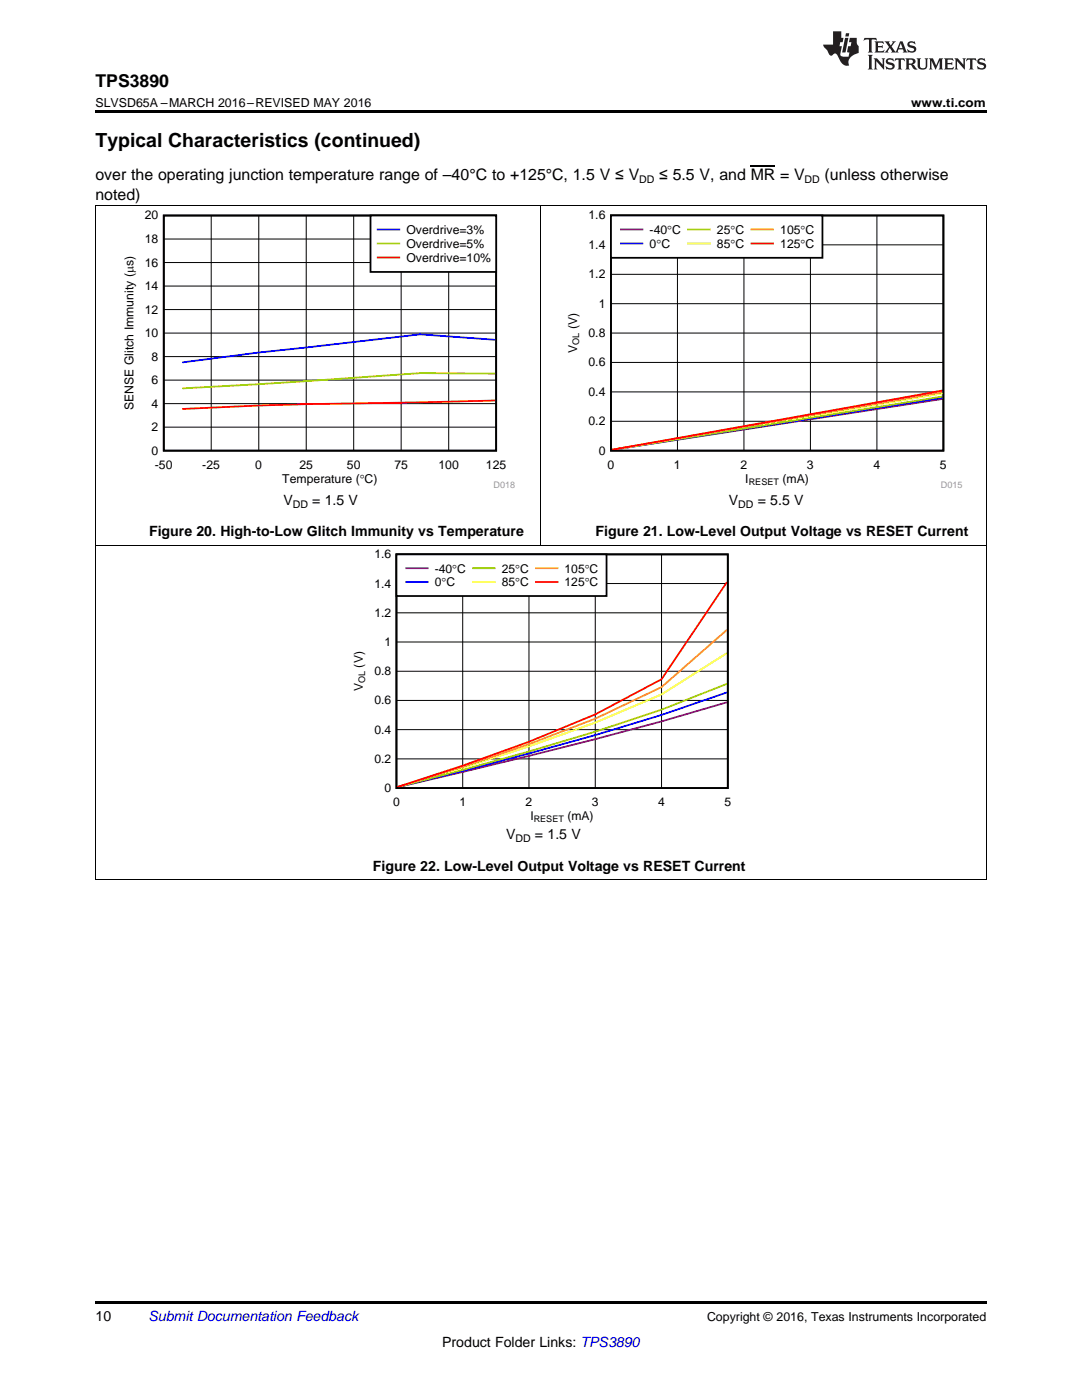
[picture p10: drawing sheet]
<svg xmlns="http://www.w3.org/2000/svg" width="216mm" height="279mm" viewBox="0 0 216 279" stroke-linecap="round" stroke-linejoin="round" font-family="sans-serif">
<path d="M19 175.5h.2zM196.7 175.5h.1zM19 259.7h177.8v.5h-177.8z" fill="#000"/>
<path d="M19.1 108.8v66.7M196.8 108.8v66.7M19 175.5h177.8" fill="none" stroke="#000" stroke-width=".2"/>
<path d="M70.1 109.7h75.7v54.4h-75.7z" fill-rule="evenodd" fill="#fff"/>
<path d="M79.1 110.6h66.1v46.7h-66.1z" fill="none" stroke="#000" stroke-width=".35"/>
<path d="M79.1 116.5h66.1M92.3 110.6v46.7M105.5 110.6v46.7M118.8 110.6v46.7M132 110.6v46.7M79.1 139.8h66.1M79.1 134h66.1M79.1 128.1h66.1M79.1 122.3h66.1M79.1 151.5h66.1M79.1 145.6h66.1" fill="none" stroke="#000" stroke-width=".2"/>
<path d="M145 140.2a972.2 972.2 0 0 1-65.7 16.9" fill="none" stroke="#800080" stroke-width=".35"/>
<path d="M145 138.2a554.5 554.5 0 0 1-52.7 15.6l-13 3.3" fill="none" stroke="#00f" stroke-width=".35"/>
<path d="M145 136.5l-13 5.1a662.2 662.2 0 0 1-52.7 15.5" fill="none" stroke="#9c0" stroke-width=".35"/>
<path d="M145 130.3l-13 8.3-13.2 5.6-13.3 4.8-13.2 4.2-13 3.9" fill="none" stroke="#ff0" stroke-width=".35"/>
<path d="M145 125.7l-13 11.4-13.2 6.3-13.3 5.1-13.2 4.5-13 4.1" fill="none" stroke="#f90" stroke-width=".35"/>
<path d="M145 116.2l-13 19.4-13.2 7-13.3 5.4-13.2 4.8-13 4.3" fill="none" stroke="#f00" stroke-width=".35"/>
<path d="M79.1 110.6h41.9v8.3h-41.9z" fill-rule="evenodd" fill="#fff"/>
<path d="M32.7 43h66.3v46.9h-66.3zM79.1 110.6h41.9v8.3h-41.9z" fill="none" stroke="#000" stroke-width=".35"/>
<path d="M81.1 113.4h4.2" fill="none" stroke="#800080" stroke-width=".35"/>
<path d="M98.9 67.8l-15.1-1.1-32.2 3.7-15.1 1.9M81.1 116.2h4.2" fill="none" stroke="#00f" stroke-width=".35"/>
<path d="M94.4 113.4h4.3" fill="none" stroke="#9c0" stroke-width=".35"/>
<path d="M94.4 116.2h4.3" fill="none" stroke="#ff0" stroke-width=".35"/>
<path d="M107 113.4h4.2" fill="none" stroke="#f90" stroke-width=".35"/>
<path d="M98.9 79.9l-37.8 .8-24.6 .9M107 116.2h4.2" fill="none" stroke="#f00" stroke-width=".35"/>
<g fill="none" stroke="#000" stroke-width=".2">
<path d="M19.1 41.1v67.7M32.7 57.1h66.3M32.7 52.4h66.3M32.7 47.7h66.3M42.1 43v47M51.6 43v47M61.1 43v47M70.6 43v47M80 43v47M89.5 43v47M107.9 41.1v67.7M196.8 41.1v67.7"/>
<path d="M32.7 75.9h66.3M32.7 71.2h66.3M32.7 66.5h66.3M32.7 61.8h66.3M32.7 85.2h66.3M32.7 80.6h66.3M19 108.8h177.8"/>
</g>
<path d="M98.9 74.6l-15.1-.1-22.7 1.6-24.6 1.4" fill="none" stroke="#9acc00" stroke-width=".35"/>
<path d="M73.9 43h25.1v11.3h-25.1z" fill="#fff"/>
<path d="M73.9 43h25.1v11.3h-25.1zM121.9 43h66.3v46.9h-66.3z" fill="none" stroke="#000" stroke-width=".35"/>
<path d="M75.4 45.8h4.3M188.1 79.4l-66.1 10.4" fill="none" stroke="#00f" stroke-width=".35"/>
<path d="M75.4 48.6h4.3M188.1 79.1l-66.1 10.7" fill="none" stroke="#9acc00" stroke-width=".35"/>
<path d="M75.4 51.4h4.3M188.1 77.9l-66.1 11.9" fill="none" stroke="#f00" stroke-width=".35"/>
<path d="M121.9 54.7h66.4M121.9 48.9h66.4M135.2 43v47M148.4 43v47M161.7 43v47M175 43v47M121.9 78.2h66.4M121.9 72.3h66.4M121.9 66.5h66.4M121.9 60.6h66.4M121.9 84.1h66.4" fill="none" stroke="#000" stroke-width=".2"/>
<path d="M188.1 79.6l-66.1 10.2" fill="none" stroke="#800080" stroke-width=".35"/>
<path d="M188.1 78.5l-66.1 11.3" fill="none" stroke="#ff0" stroke-width=".35"/>
<path d="M188.1 78.2l-66.1 11.6" fill="none" stroke="#ff9a00" stroke-width=".35"/>
<path d="M121.9 43h42.2v8.5h-42.2z" fill="#fff"/>
<path d="M121.9 43h42.2v8.5h-42.2z" fill="none" stroke="#000" stroke-width=".35"/>
<path d="M123.9 45.8h4.3" fill="none" stroke="#800080" stroke-width=".35"/>
<path d="M123.9 48.6h4.3" fill="none" stroke="#00f" stroke-width=".35"/>
<path d="M137.3 45.8h4.3" fill="none" stroke="#9acc00" stroke-width=".35"/>
<path d="M137.3 48.6h4.3" fill="none" stroke="#ff0" stroke-width=".35"/>
<path d="M149.9 45.8h4.3" fill="none" stroke="#ff9a00" stroke-width=".35"/>
<path d="M149.9 48.6h4.3" fill="none" stroke="#f00" stroke-width=".35"/>
<path d="M19 41.1h177.8" fill="none" stroke="#000" stroke-width=".2"/>
<path d="M19 22h177.8v.5h-177.8z" fill="#000"/>
<g fill="#231f20">
<path d="M172.5 7.6l-.1 .5 .4-.2h.6v.1v2.1l-.2 .4h.9l-.2-.4v-2.1l.1-.1h.5l.5 .2-.2-.5zM174.5 8.3l.2 .3v1.5l-.2 .4h1.8l.2-.6a1.04 1.04 0 0 1-1.3 .2v-.7h.6l.3 .2v-.6l-.3 .2h-.6v-.6l.8-.1 .4 .3-.2-.5zM176.5 8.3l.9 1.1-.9 1.1h.8l-.2-.2 .4-.7 .5 .7-.2 .2h1.5l-.2-.2 .2-.4h.9l.1 .4-.2 .2h1l-.3-.3-.7-1.9h-.5l-.9 2-.8-1 .9-1h-.8l.1 .3-.4 .5-.3-.6 .1-.2zM179.7 8.6l.4 1h-.7zM181.3 8.4a.63 .63 0 0 0-.2 .7 .63 .63 0 0 0 .6 .4l.6 .2 .1 .2a.75 .75 0 0 1-.7 .4 .75 .75 0 0 1-.6-.5l.1 .7 .1-.1a1.11 1.11 0 0 0 1.5-.6 1.13 1.13 0 0 0-1.2-.8l-.1-.4a1.04 1.04 0 0 1 1.2 .2l-.2-.5-.2 .1-.4-.2zM173.2 10.9l.2 .4v2.2l-.2 .4h1l-.3-.4v-2.2l.3-.4zM174.3 11.6l.3 .4v1.5l-.3 .4h.8l-.2-.4v-1.3l1.5 1.7v-1.9l.2-.4h-.7l.2 .4v.9l-1.1-1.3zM177 11.8a.62 .62 0 0 0-.2 .7 .62 .62 0 0 0 .6 .4l.6 .1 .1 .3a.76 .76 0 0 1-.7 .3 .76 .76 0 0 1-.7-.4l.2 .7 .1-.1a1.11 1.11 0 0 0 1.5-.6 1.13 1.13 0 0 0-1.2-.8l-.1-.4a1.04 1.04 0 0 1 1.2 .2l-.2-.6-.2 .1-.5-.1zM178.7 11.6l-.2 .6a.61 .61 0 0 1 .8-.3v1.6l-.2 .4h.9l-.2-.4v-1.6a.63 .63 0 0 1 .7 .3l-.1-.6zM180.6 11.6l.3 .4v1.5l-.3 .4h1l-.2-.2-.1-.8 .6 .2a.76 .76 0 0 0 1.2 .7l-1-1a.58 .58 0 0 0 .6-.5 .58 .58 0 0 0-.5-.6zM181.4 11.9h.1a.45 .45 0 0 1 .5 .1 .45 .45 0 0 1 .1 .5l-.8 .2zM182.9 11.6l.2 .2a2.17 2.17 0 0 0 .3 1.9 .99 .99 0 0 0 1.6-.6v-1.1l.2-.4h-.7l.2 .2a1.92 1.92 0 0 1-.2 1.8 .6 .6 0 0 1-.9-.5v-1.1l.2-.4zM185.4 11.6l.2 .4v1.5l-.2 .4h.7l-.2-.4v-1.4l.8 1.8 .8-1.8v1.4l-.2 .4h.9l-.2-.4v-1.5l.2-.4h-.8l-.6 1.5-.6-1.5zM188.4 11.6l.2 .4v1.5l-.2 .4h1.8l.1-.6a1.04 1.04 0 0 1-1.2 .1v-.6h.5l.4 .2v-.6l-.4 .2h-.5v-.7h.8l.3 .3-.1-.6zM190.5 11.6l.2 .4v1.5l-.2 .4h.7l-.2-.4v-1.3l1.5 1.7v-1.9l.2-.4h-.7l.2 .4v.9l-1.1-1.3zM192.9 11.6l-.1 .6a.61 .61 0 0 1 .7-.3l.1 1.6-.3 .4h1l-.3-.4 .1-1.6a.63 .63 0 0 1 .7 .3l-.1-.6zM195.2 11.8a.62 .62 0 0 0-.2 .7 .62 .62 0 0 0 .6 .4l.6 .1 .1 .3a.76 .76 0 0 1-.7 .3 .76 .76 0 0 1-.6-.4l.1 .7 .1-.1a1.11 1.11 0 0 0 1.6-.6 1.13 1.13 0 0 0-1.3-.8l-.1-.4a1.04 1.04 0 0 1 1.2 .2l-.1-.6-.2 .1-.5-.1z"/>
<path d="M166.2 6.3v2.6h-1.9v.4l.8 .9a.91 .91 0 0 0 1 .8 .56 .56 0 0 1 .5-.3 .56 .56 0 0 1 .5 .3l.4 .8a1.53 1.53 0 0 0 1.9 1.2 1.54 1.54 0 0 1 1-2.1l.9-.3v-1.4a1.52 1.52 0 0 1-.4-1.6h-1.3l-.2 .8h.5l-.2 .8h-.5l-.1 1v.2l.4 .1-.2 .8a1.93 1.93 0 0 1-1.6-.3l.3-1.8h-.5l.2-.8h.4l.2-.8h-.4v-1.3zM168.6 7.6l-.6 2.9h.7l.6-2.9zM168.8 6.6l-.1 .7h.6l.2-.7z"/>
</g>
<path d="M149.8 33.2h4.9" fill="none" stroke="#000" stroke-width=".21"/>
<text font-size="3.9" x="19" y="29.3">Typical Characteristics (continued)</text>
<text font-size="3.5" x="19" y="17.3">TPS3890</text>
<g font-size="3.2">
<text x="19" y="36">over the operating junction temperature range of –40°C to +125°C, 1.5 V ≤ V</text>
<text x="131.6" y="36">≤ 5.5 V, and MR = V</text>
<text x="164.5" y="36">(unless otherwise</text>
<text x="19" y="39.9">noted)</text>
</g>
<g font-size="2.8">
<text x="56.6" y="100.7">V</text>
<text x="62.3" y="100.7">= 1.5 V</text>
<text x="145.5" y="100.7">V</text>
<text x="151.2" y="100.7">= 5.5 V</text>
<text x="29.7" y="107.1">Figure 20. High-to-Low Glitch Immunity vs Temperature</text>
<text x="118.9" y="107.1">Figure 21. Low-Level Output Voltage vs RESET Current</text>
<text x="101" y="167.4">V</text>
<text x="106.8" y="167.4">= 1.5 V</text>
<text x="74.4" y="173.7">Figure 22. Low-Level Output Voltage vs RESET Current</text>
<text x="19" y="263.6">10</text>
<text x="88.2" y="268.9">Product Folder Links: TPS3890</text>
</g>
<text font-size="2.8" fill="#0000c8" x="29.6" y="263.6">Submit Documentation Feedback</text>
<g font-size="2.5">
<text x="19" y="21.4">SLVSD65A –MARCH 2016–REVISED MAY 2016</text>
<text x="181.8" y="21.4">www.ti.com</text>
<text x="141.1" y="263.6">Copyright © 2016, Texas Instruments Incorporated</text>
</g>
<g font-size="2.4">
<text x="28.9" y="43.8">20</text>
<text x="81.1" y="46.7">Overdrive=3%</text>
<text x="117.4" y="43.8">1.6</text>
<text x="129.6" y="46.7">-40qC</text>
<text x="143.1" y="46.7">25qC</text>
<text x="155.7" y="46.7">105qC</text>
<text x="28.9" y="53.2">16</text>
<text x="28.9" y="48.5">18</text>
<text x="81.1" y="49.5">Overdrive=5%</text>
<text x="81.1" y="52.2">Overdrive=10%</text>
<text x="117.4" y="49.7">1.4</text>
<text x="129.6" y="49.4">0qC</text>
<text x="143.1" y="49.4">85qC</text>
<text x="155.7" y="49.4">125qC</text>
<text x="28.9" y="57.9">14</text>
<text x="117.4" y="55.5">1.2</text>
<text x="28.9" y="62.6">12</text>
<text x="115.2" y="65.7" transform="rotate(-90 115.2 65.7)">(V)</text>
<text x="119.5" y="61.4">1</text>
<text x="28.9" y="67.3">10</text>
<text x="30.2" y="72">8</text>
<text x="115.2" y="70.5" transform="rotate(-90 115.2 70.5)">V</text>
<text x="117.4" y="67.3">0.8</text>
<text x="30.2" y="76.7">6</text>
<text x="117.4" y="73.1">0.6</text>
<text x="26.6" y="81.8" transform="rotate(-90 26.6 81.8)">SENSE Glitch Immunity (Ps)</text>
<text x="30.2" y="81.3">4</text>
<text x="117.4" y="79">0.4</text>
<text x="30.2" y="86">2</text>
<text x="117.4" y="84.9">0.2</text>
<text x="30.2" y="90.7">0</text>
<text x="30.9" y="93.5">-50</text>
<text x="40.4" y="93.5">-25</text>
<text x="50.9" y="93.5">0</text>
<text x="59.7" y="93.5">25</text>
<text x="69.2" y="93.5">50</text>
<text x="78.7" y="93.5">75</text>
<text x="87.5" y="93.5">100</text>
<text x="97" y="93.5">125</text>
<text x="119.5" y="90.7">0</text>
<text x="121.2" y="93.5">0</text>
<text x="134.5" y="93.5">1</text>
<text x="147.8" y="93.5">2</text>
<text x="161" y="93.5">3</text>
<text x="174.3" y="93.5">4</text>
<text x="187.6" y="93.5">5</text>
<text x="56.3" y="96.3">Temperature (qC)</text>
<text x="148.7" y="96.3">I</text>
<text x="156.2" y="96.3">(mA)</text>
<text x="74.7" y="111.4">1.6</text>
<text x="74.7" y="117.3">1.4</text>
<text x="86.8" y="114.3">-40qC</text>
<text x="86.8" y="117">0qC</text>
<text x="100.1" y="114.3">25qC</text>
<text x="100.1" y="117">85qC</text>
<text x="112.7" y="114.3">105qC</text>
<text x="112.7" y="117">125qC</text>
<text x="74.7" y="123.1">1.2</text>
<text x="76.7" y="128.9">1</text>
<text x="72.4" y="137.9" transform="rotate(-90 72.4 137.9)">V</text>
<text x="72.4" y="133.2" transform="rotate(-90 72.4 133.2)">(V)</text>
<text x="74.7" y="134.8">0.8</text>
<text x="74.7" y="140.6">0.6</text>
<text x="74.7" y="146.4">0.4</text>
<text x="74.7" y="152.2">0.2</text>
<text x="76.7" y="158.1">0</text>
<text x="78.4" y="160.8">0</text>
<text x="91.7" y="160.8">1</text>
<text x="104.9" y="160.8">2</text>
<text x="118.1" y="160.8">3</text>
<text x="131.3" y="160.8">4</text>
<text x="144.6" y="160.8">5</text>
<text x="105.8" y="163.6">I</text>
<text x="113.2" y="163.6">(mA)</text>
</g>
<g font-size="2.1">
<text x="127.6" y="36.6">DD</text>
<text x="160.5" y="36.6">DD</text>
<text x="58.4" y="101.3">DD</text>
<text x="147.3" y="101.3">DD</text>
<text x="102.9" y="168">DD</text>
</g>
<g font-size="1.8">
<text x="115.6" y="68.8" transform="rotate(-90 115.6 68.8)">OL</text>
<text x="149.4" y="96.8">RESET</text>
<text x="72.8" y="136.3" transform="rotate(-90 72.8 136.3)">OL</text>
<text x="106.5" y="164">RESET</text>
</g>
<g font-size="1.8" fill="#999">
<text x="98.5" y="97.4">D018</text>
<text x="187.7" y="97.4">D015</text>
</g>
</svg>
